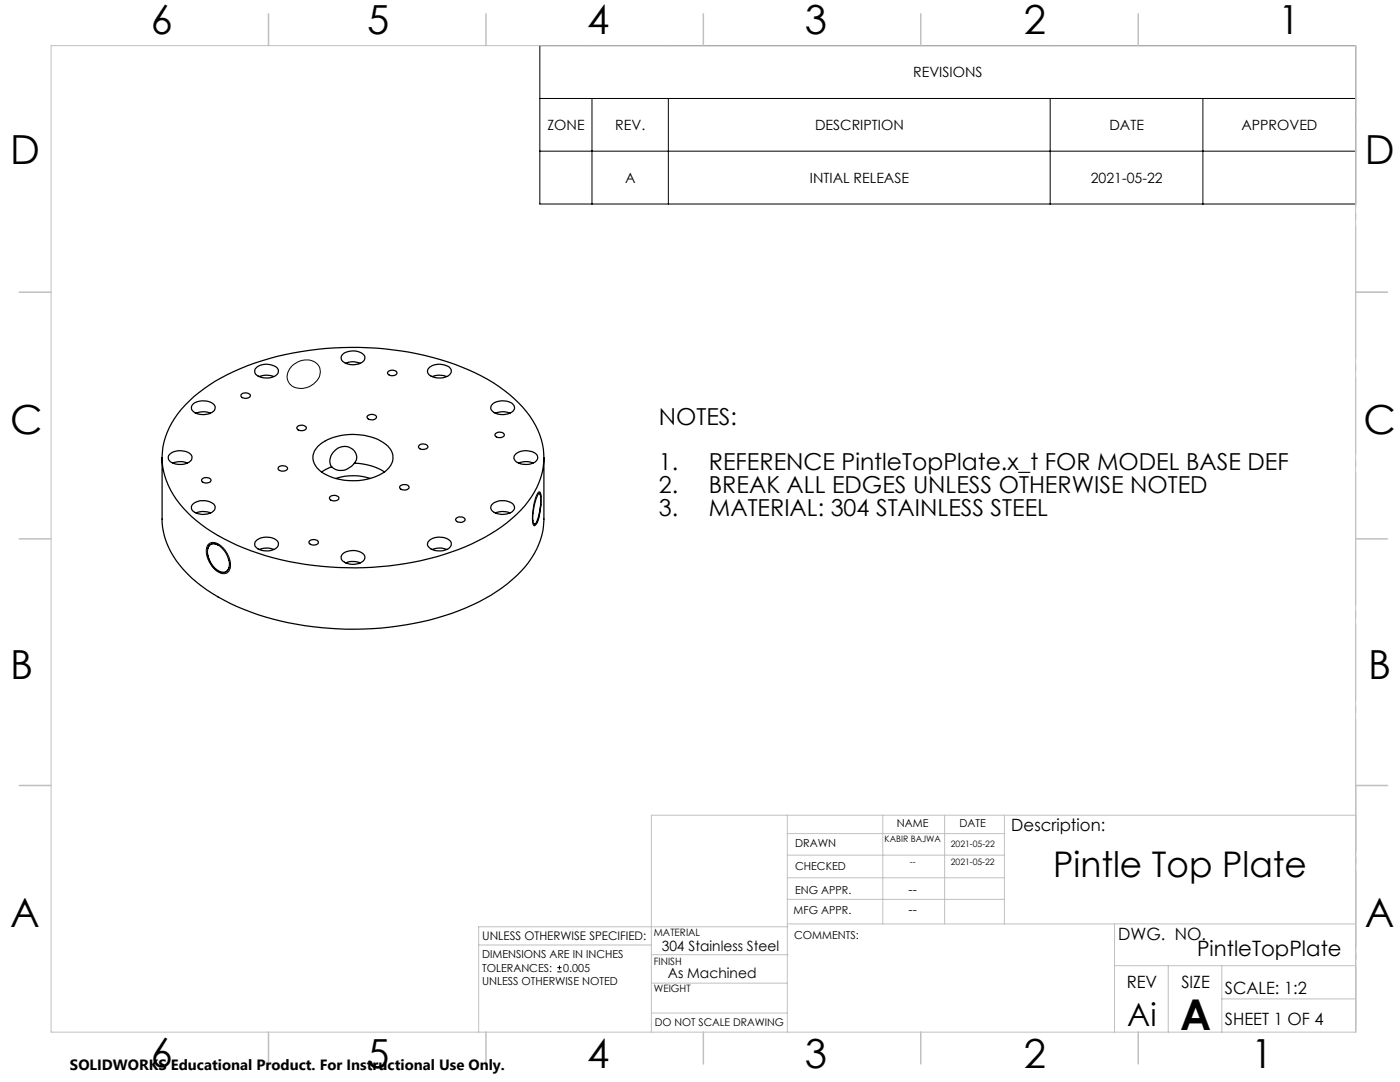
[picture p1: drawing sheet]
<svg xmlns="http://www.w3.org/2000/svg" width="279mm" height="216mm" viewBox="0 0 279 216" stroke-linecap="round" stroke-linejoin="round" font-family="sans-serif">
<g fill="none" stroke="#000" stroke-width=".2">
<path d="M107.7 9.1h162.8v31.6h-162.8zM107.7 19.6h162.8M118.1 19.6v21.1M133.4 19.6v21.1M209.6 19.6v21.1M240.1 19.6v21.1M107.7 30.2h162.8M58.1 73.2a3.6 3.6 0 0 1 5.4-.3 2.89 2.89 0 0 1-1.4 4 3.2 3.2 0 0 1-4.6-.8 2.73 2.73 0 0 1 .6-2.9zM107.5 98.1h.1a.96 .96 0 0 1 .4 1.2l-.1 1.9a7.1 7.1 0 0 1-1.2 3.7h-.1a3.7 3.7 0 0 1-.3-2.8 7.5 7.5 0 0 1 1.2-4zM41.6 108.7a1.85 1.85 0 0 1 2.7 .4 4.6 4.6 0 0 1 1.5 4.7 1.49 1.49 0 0 1-2.4 .2 4.9 4.9 0 0 1-2.1-4.9zM111.2 193.9h.9M111.2 193.1h.9"/>
<path d="M111.7 192.7v.8"/>
</g>
<path d="M270.6 9.1v49.2M270.6 58.3v49.2M270.6 107.5v49.2M270.6 156.7v49.2" fill="none" stroke="#c0c0c0" stroke-width=".2" stroke-dasharray="15.2 1.3 1.3 1.3" stroke-dashoffset="2.1"/>
<g fill="none" stroke="#c0c0c0" stroke-width=".2">
<path d="M10.2 9.1h260.3v196.9h-260.3zM270.5 58.3h6.4M270.5 156.7h6.4M157.1 162.7v43.3M157.1 175.2h43.3M157.1 170.6h43.3M157.1 166.3h43.3M157.1 179.5h43.3M176.2 162.7v21.7M188.5 162.7v21.7M200.4 162.7v21.7M270.6 162.7h-140.6v43.3"/>
<path d="M95.5 188.6h34.5M130 196.2h27.1M130 190.5h27.3M157.1 184.4h113.4M157.2 184.9h-61.7v21.1M222.4 184.4v21.6M222.4 192.7h48.1M233.2 192.7v13.3M243.8 199.3h26.7M243.8 192.7v13.3M130 202.1h27.1"/>
</g>
<g fill="none" stroke="#c0c0c0" stroke-width=".3">
<path d="M53.6 2.8v6.3M97 2.8v6.3M140.4 2.8v6.3M183.8 2.8v6.3M227.2 2.8v6.3M3.8 58.3h6.4M270.5 58.3h6.4M3.8 107.5h6.4M270.5 107.5h6.4M3.8 156.7h6.4M270.5 156.7h6.4M53.6 206v6.3"/>
<path d="M97 206v6.3M140.4 206v6.3M183.8 206v6.3M227.2 206v6.3"/>
</g>
<g fill="none" stroke="#000" stroke-width=".25">
<path d="M37.8 80a39 39 0 0 1 17.5-8.9 61.9 61.9 0 0 1 38.3 2.7 26.9 26.9 0 0 1 13.3 11 13.8 13.8 0 0 1-2.2 16.2 35 35 0 0 1-16 9.6 62.1 62.1 0 0 1-41.4-1.8 28.3 28.3 0 0 1-12.7-10.1 13.9 13.9 0 0 1 1.6-17zM48.1 78.7a1.28 1.28 0 0 1 1.9 .1 .9 .9 0 0 1-1.4 .6l-.5-.3zM51.3 73.2a3.3 3.3 0 0 1 4.2 .4 1.22 1.22 0 0 1-1.2 1.7 3.1 3.1 0 0 1-3.4-.9l-.1-.2a.91 .91 0 0 1 .5-1zM51.8 75.1a3.8 3.8 0 0 1 2.8 0M68.3 70.8a3.3 3.3 0 0 1 4.4 .1 1.26 1.26 0 0 1-1.2 1.7 3.1 3.1 0 0 1-3.4-.9v-.5zM69 72.5a3.4 3.4 0 0 1 2.9 0M77.4 74.2a1.12 1.12 0 0 1 1.8 .2 1.09 1.09 0 0 1-1.9 0zM85.6 73.4a3.2 3.2 0 0 1 4.4 .2 1.27 1.27 0 0 1-1.2 1.7 3 3 0 0 1-3.4-.9l-.1-.5zM86.3 75.1a3.8 3.8 0 0 1 2.8 0M32.3 91.3v12.3a16.1 16.1 0 0 0 5.9 11.7 42.3 42.3 0 0 0 21 9.3 61 61 0 0 0 35.1-3.9 28.1 28.1 0 0 0 11.7-9.3 14.2 14.2 0 0 0 2.5-7.8v-12.3M33.8 90.7a3.3 3.3 0 0 1 4.4 .1 1.24 1.24 0 0 1-1.2 1.7 3.1 3.1 0 0 1-3.4-.8v-.5zM34.5 92.4a3.8 3.8 0 0 1 2.9 0"/>
<path d="M38.7 80.5a3.5 3.5 0 0 1 4.1 .4l.1 .2a1.56 1.56 0 0 1-1.7 1.6 2.88 2.88 0 0 1-3-1v-.2a.99 .99 0 0 1 .5-1zM39.1 82.4a3.8 3.8 0 0 1 2.9 0M40.4 95.5a1.32 1.32 0 0 1 1.7 .2 .97 .97 0 0 1-1.6 .5l-.2-.1a.38 .38 0 0 1 .1-.6zM55.7 93.1a1.2 1.2 0 0 1 1.7 .4 1.12 1.12 0 0 1-1.9 0zM59.3 85.2a1.11 1.11 0 0 1 1.8 .2 1.11 1.11 0 0 1-1.9-.1zM63.4 89.1a11.5 11.5 0 0 1 11.4-1.7 5.5 5.5 0 0 1 3.6 3.3 3.8 3.8 0 0 1-2.6 4 12 12 0 0 1-12.1-.9 3.1 3.1 0 0 1-.3-4.7zM65.9 99.1a1.11 1.11 0 0 1 1.7 .3 1.18 1.18 0 0 1-1.8 .1zM66.2 93.1l-2 1.1M67 95.5a11.5 11.5 0 0 1 6.9 0M70.7 92.4a2.12 2.12 0 0 0 .2-2.3 2.12 2.12 0 0 0-2.1-1 2.84 2.84 0 0 0-2.6 4M70.7 92.4a3 3 0 0 1-4.5 .7M70.7 92.4a11.2 11.2 0 0 1 6 1.8"/>
<path d="M73.3 83a1.12 1.12 0 0 1 1.8 .3 1.09 1.09 0 0 1-1.9-.1zM79.8 97a1.12 1.12 0 0 1 1.8 .3 1.06 1.06 0 0 1-1.8-.1zM83.7 88.8a1.16 1.16 0 0 1 1.7 .4 1.12 1.12 0 0 1-1.9-.1zM98.2 80.7a3.3 3.3 0 0 1 4.4 .2 1.24 1.24 0 0 1-1.2 1.7 3 3 0 0 1-3.4-.9v-.5zM98.8 82.4a3.9 3.9 0 0 1 3 0M99 86.5a1.13 1.13 0 0 1 1.6 .3 1.09 1.09 0 0 1-1.8-.1zM102.8 90.7a3.3 3.3 0 0 1 4.4 .1 1.28 1.28 0 0 1-1.2 1.7 3 3 0 0 1-3.4-.8v-.5zM103.5 92.4a3.8 3.8 0 0 1 2.9 0M107.6 98.4l.3 .7M107.9 99.1l-.2-.7a7.6 7.6 0 0 0-1.4 4.4 1.89 1.89 0 0 0 .5 1.9 2.94 2.94 0 0 0 .9-2.3l.2-1.8M107.9 99.1v1.5M38.7 100.4a3.3 3.3 0 0 1 4.1 .4 1.22 1.22 0 0 1-1.1 1.7 3.1 3.1 0 0 1-3.5-.9v-.2a.91 .91 0 0 1 .5-1z"/>
<path d="M39.1 102.3a3.8 3.8 0 0 1 2.9 0M41.5 109.4l-.1 .6 .1 .9M41.5 110.9a3.9 3.9 0 0 0 2.9 3.4 1.18 1.18 0 0 0 1.3-1M41.5 109.4a1.22 1.22 0 0 1 2-.6 4.6 4.6 0 0 1 2.2 4.5M41.5 110.9a4.2 4.2 0 0 0 3.1 3.3 1.08 1.08 0 0 0 1.1-.9M43.6 108.8a1.31 1.31 0 0 0-2.1 .6M51.3 107.7a3.4 3.4 0 0 1 4.2 .4 1.24 1.24 0 0 1-1.2 1.7 3.1 3.1 0 0 1-3.4-.9l-.1-.2a.91 .91 0 0 1 .5-1zM51.8 109.6a3.8 3.8 0 0 1 2.8 0M61.7 108a1.12 1.12 0 0 1 1.8 .2 1.06 1.06 0 0 1-1.8 0zM68.5 110.4a3.3 3.3 0 0 1 4.2 .4 1.26 1.26 0 0 1-1.2 1.7 3.1 3.1 0 0 1-3.4-1v-.2a.99 .99 0 0 1 .4-.9zM69 112.3a3.8 3.8 0 0 1 2.9 0M85.8 107.7a3.4 3.4 0 0 1 4.2 .4 1.28 1.28 0 0 1-1.2 1.7 3 3 0 0 1-3.4-.9v-.7z"/>
<path d="M86.3 109.6a3.8 3.8 0 0 1 2.8 0M91.1 103.4a1.13 1.13 0 0 1 1.7 .3 1.09 1.09 0 0 1-1.9-.1zM98.4 100.4a3.3 3.3 0 0 1 4.2 .4 1.22 1.22 0 0 1-1.2 1.7 3 3 0 0 1-3.4-.9v-.7zM98.8 102.3a3.9 3.9 0 0 1 3 0M107.9 100.6l-.1 1a5.5 5.5 0 0 1-1 3l-.3-.1"/>
</g>
<text font-size="8.5" x="235.5" y="205.4">A</text>
<g font-size="8">
<text x="30.1" y="6.8">6</text>
<text x="73.3" y="6.9">5</text>
<text x="117.2" y="6.9">4</text>
<text x="160.6" y="6.9">3</text>
<text x="204.3" y="6.9">2</text>
<text x="255.1" y="6.9">1</text>
<text x="2.1" y="32.8">D</text>
<text x="272.4" y="32.8">D</text>
<text x="2.1" y="86.5">C</text>
<text x="272.1" y="86.5">C</text>
<text x="2.1" y="135.6">B</text>
<text x="273.1" y="135.6">B</text>
<text x="2.1" y="185">A</text>
<text x="272.4" y="185">A</text>
<text x="30.1" y="213">6</text>
<text x="73.3" y="213">5</text>
<text x="117.2" y="213">4</text>
<text x="160.6" y="213">3</text>
<text x="204.3" y="213">2</text>
<text x="249.7" y="213">1</text>
</g>
<text font-size="7.1" x="210.2" y="174.9">Pintle Top Plate</text>
<text font-size="6.3" x="225" y="204.6">Ai</text>
<g font-size="4.7">
<text x="131.5" y="84.8">NOTES:</text>
<text x="131.5" y="93.9">1.</text>
<text x="141.5" y="93.9">REFERENCE PintleTopPlate.x_t FOR MODEL BASE DEF</text>
<text x="131.5" y="98.4">2.</text>
<text x="141.5" y="98.4">BREAK ALL EDGES UNLESS OTHERWISE NOTED</text>
<text x="131.5" y="102.9">3.</text>
<text x="141.5" y="102.9">MATERIAL: 304 STAINLESS STEEL</text>
</g>
<text font-size="4.2" x="238.9" y="190.8">PintleTopPlate</text>
<g font-size="3.4">
<text x="201.8" y="165.9">Description:</text>
<text x="223.2" y="187.6">DWG. NO.</text>
<text x="224.9" y="197.2">REV</text>
<text x="235.8" y="197.2">SIZE</text>
<text x="244.4" y="198.4">SCALE: 1:2</text>
<text x="244.4" y="204.6">SHEET 1 OF 4</text>
</g>
<text font-size="3" x="14" y="213.5">SOLIDWORKS Educational Product. For Instructional Use Only.</text>
<g font-size="2.8">
<text x="182.2" y="15.4">REVISIONS</text>
<text x="109.3" y="25.9">ZONE</text>
<text x="122.8" y="25.9">REV.</text>
<text x="162.7" y="25.9">DESCRIPTION</text>
<text x="221.4" y="25.9">DATE</text>
<text x="247.7" y="25.9">APPROVED</text>
<text x="124.8" y="36.5">A</text>
<text x="161.6" y="36.5">INTIAL RELEASE</text>
<text x="217.7" y="36.5">2021-05-22</text>
<text x="132.1" y="189.7">304 Stainless Steel</text>
<text x="133.3" y="195.1">As Machined</text>
</g>
<g font-size="2.5">
<text x="181.3" y="178.3">--</text>
<text x="181.3" y="182.3">--</text>
</g>
<text font-size="2.4" x="96.2" y="187.5">UNLESS OTHERWISE SPECIFIED:</text>
<g font-size="2.2">
<text x="179" y="165.1">NAME</text>
<text x="191.5" y="165.1">DATE</text>
<text x="158.7" y="169">DRAWN</text>
<text x="158.7" y="173.5">CHECKED</text>
<text x="158.7" y="178.3">ENG APPR.</text>
<text x="158.4" y="182.4">MFG APPR.</text>
<text x="96.2" y="191.2">DIMENSIONS ARE IN INCHES</text>
<text x="158.5" y="187.4">COMMENTS:</text>
<text x="96.2" y="196.5">UNLESS OTHERWISE NOTED</text>
<text x="96.2" y="193.9">TOLERANCES:</text>
<text x="112.4" y="193.9">0.005</text>
</g>
<text font-size="2.1" x="130.7" y="204.6">DO NOT SCALE DRAWING</text>
<g font-size="2">
<text x="130.5" y="186.8">MATERIAL</text>
<text x="130.5" y="192.5">FINISH</text>
<text x="130.5" y="198">WEIGHT</text>
</g>
<g font-size="1.8">
<text x="176.5" y="168">KABIR BAJWA</text>
<text x="181.6" y="172.6">--</text>
<text x="189.7" y="172.6">2021-05-22</text>
<text x="189.8" y="169">2021-05-22</text>
</g>
</svg>
